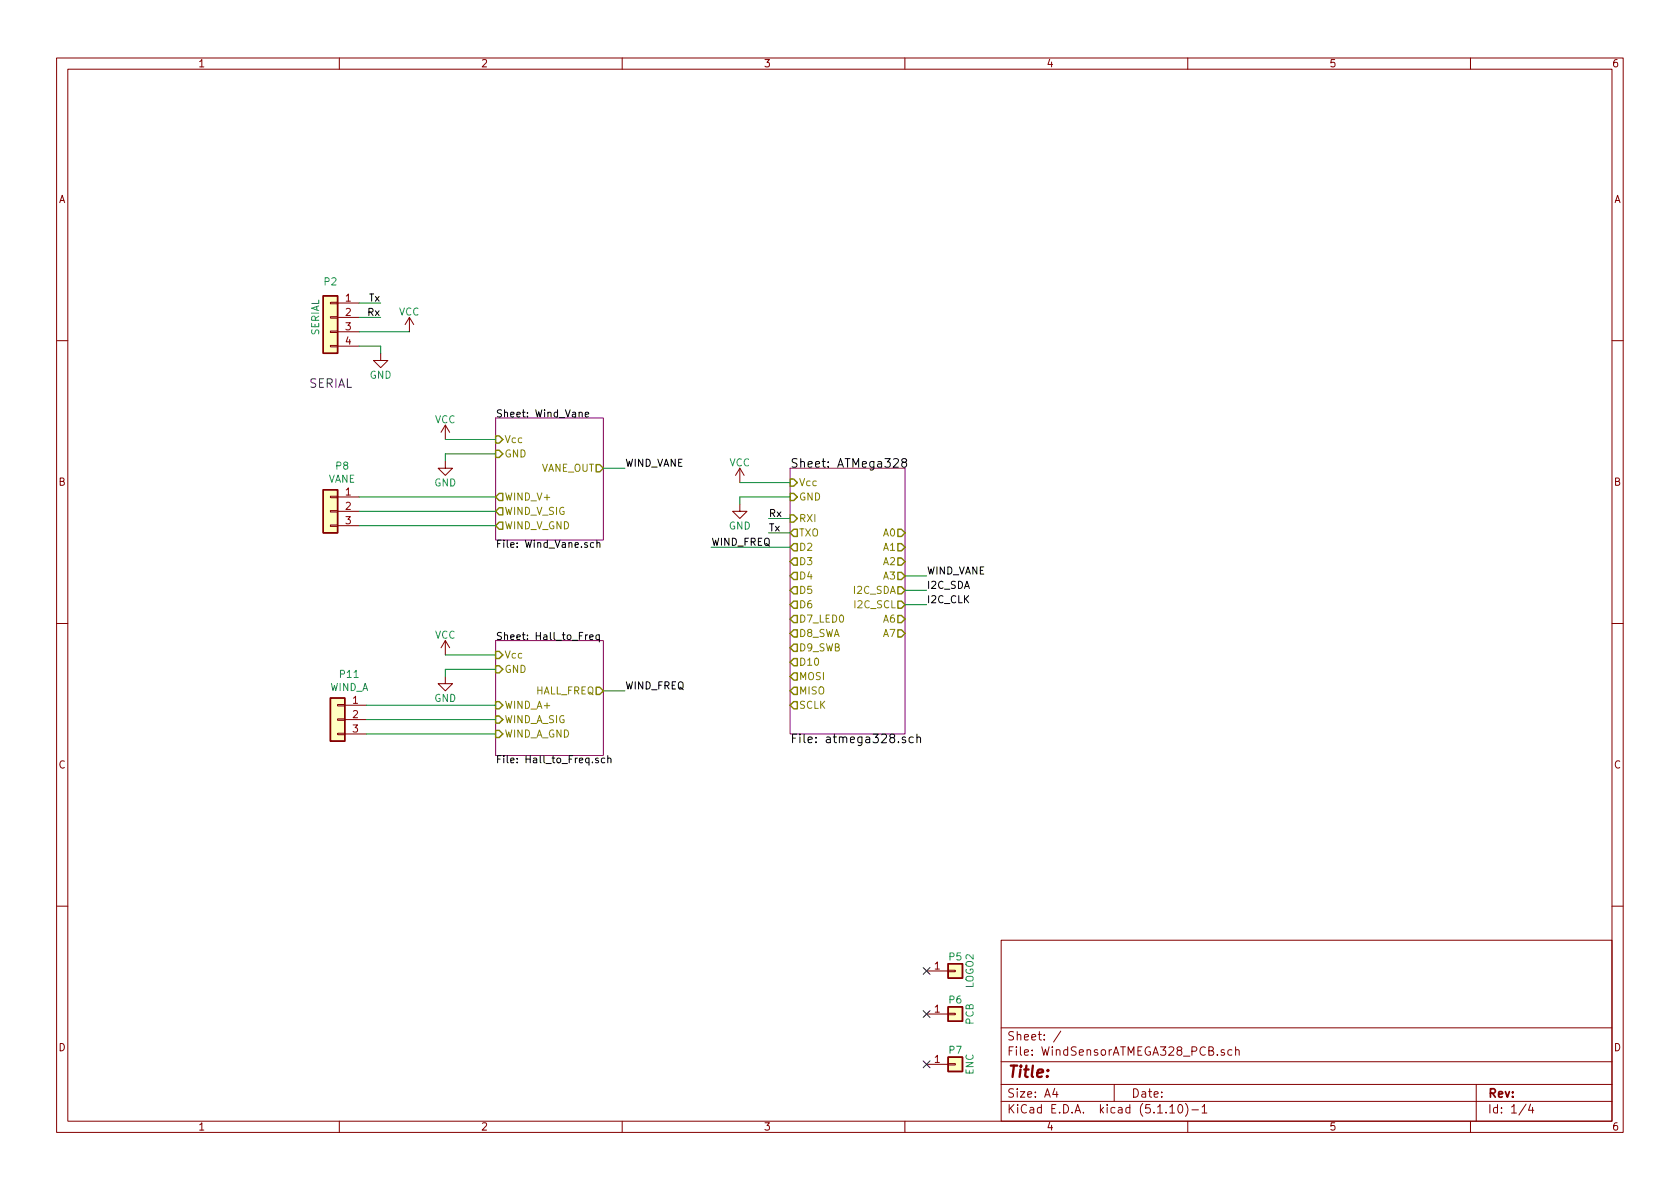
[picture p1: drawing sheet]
<svg xmlns="http://www.w3.org/2000/svg" width="297mm" height="210mm" viewBox="0 0 297 210" stroke-linecap="round" stroke-linejoin="round" font-family="sans-serif">
<g fill="none" stroke="#840000" stroke-width=".18">
<path d="M10 10.3h277v189.9h-277zM12 12.2h273v186.1h-273zM60 10.3v1.9M110 10.3v1.9M160 10.3v1.9M210 10.3v1.9M260 10.3v1.9M58.4 58.5h1.3v.3h-1.3zM58.4 53.5h1.3v.2h-1.3zM58.4 56h1.3v.3h-1.3zM59.7 53.6h3.8M59.7 56.1h3.8"/>
<path d="M59.7 58.7h3.8M72.4 56.1l.8 1.3M72.4 56.1v2.6M72.4 56.1l-.8 1.3M10 60.2h2M58.4 61.1h1.3v.2h-1.3zM59.7 61.2h3.8M67.3 62.5v1.2h-1.3l1.3 1.3 1.3-1.3h-1.3M78.7 75.2v2.5M78.7 75.2l-.7 1.2M78.7 75.2l.8 1.2M285 60.2h2"/>
<path d="M58.4 92.8h1.3v.3h-1.3zM58.4 87.8h1.3v.2h-1.3zM58.4 90.3h1.3v.2h-1.3zM59.7 87.9h3.8M59.7 90.4h3.8M59.7 93h3.8M78.7 81.5v1.3h1.3l-1.3 1.3-1.2-1.3h1.2M130.8 89.1v1.3h1.3l-1.3 1.3-1.3-1.3h1.3M130.8 82.8l-.8 1.3M130.8 82.8v2.5M130.8 82.8l.8 1.3M10 110.3h2"/>
<path d="M78.7 119.6v1.3h1.3l-1.3 1.3-1.2-1.3h1.2M78.7 113.3l-.7 1.2M78.7 113.3v2.5M78.7 113.3l.8 1.2M285 110.3h2M59.7 129.7h1.3v.2h-1.3zM59.7 124.6h1.3v.2h-1.3zM59.7 127.1h1.3v.3h-1.3zM61 124.7h3.8M61 127.2h3.8M61 129.8h3.8M10 160.2h2"/>
<path d="M163.8 171.7h3.8M163.8 179.3h3.8M167.6 171.6h1.3v.2h-1.3zM167.6 179.2h1.3v.2h-1.3zM177 166.3h108v32h-108zM285 160.2h2M60 198.3v1.9M110 198.3v1.9M160 198.3v1.9M163.8 188.2h3.8M167.6 188.1h1.3v.2h-1.3zM177 194.8h108"/>
<path d="M177 191.8h108M177 187.8h108M177 181.8h108M186.5 192.5l-.4 1h1M186.8 193v1M187.6 182.3l-1.3 2M197 191.8v3M206.8 195.8l.5-.5v1.5M206.8 196.8h.9M208.5 195.4l.1-.1a.8 .8 0 0 1 .5 .8 .8 .8 0 0 1-.5 .7 1 1 0 0 1-.1-1.4zM209.6 195.1a1.71 1.71 0 0 1 0 2.3M210 198.3v1.9"/>
<path d="M210.7 196.3h1.2M212.5 195.8l.5-.5v1.5M212.5 196.8h.9M216.5 185.7l-.4-.1-.2 .2 .1 .2 .5 .2v.3h-.6M217.8 185.7l-.4-.1-.3 .3 .1 .6 .2 .1 .4-.1M218.5 185.7l.2-.1 .3 .1 .1 .9M218.5 185.1v1.5M260 198.3v1.9M261 191.8v6.5M269.8 195.2l-1.2 2M270.6 195.2l-.3 1.1h.9M271 195.8v1"/>
</g>
<path d="M87.6 73.9h19.1v21.6h-19.1zM139.7 82.8h20.3v47h-20.3zM87.6 113.3h19.1v20.3h-19.1z" fill="none" stroke="#840084" stroke-width=".18"/>
<g fill="none" stroke="#000" stroke-width=".18">
<path d="M102.4 73l.2-.1h.3v.8M103.5 73.3l.6-.1-.1-.3h-.3l-.2 .2v.6h.5M105 96h-.4l-.2 .2 .1 .5h.5M105.5 96.1l.2-.1h.3l.1 .8M105.5 95.5v1.3M158 81.2l.6-.1 .2 .1 .1 .3-1 1.1h1M159.7 81.7l-.3-.2 .1-.3 .2-.1 .5 .1 .1 .3-.2 .2-.5 .1a.48 .48 0 0 0 .1 .8l.4-.1a.48 .48 0 0 0-.1-.8M103.9 112.3l-.4 .2M104.3 112.7l.6-.1-.1-.3h-.4l-.1 .1v.6h.5M106 112.3h-.4l-.2 .2 .1 .5h.5M106 112.3v1.2M105.8 134.1h-.3l-.2 .1 .1 .2 .4 .1v.3h-.5"/>
<path d="M106.9 134.1h-.3l-.3 .2 .2 .5h.4M107.5 134.2l.1-.1h.3l.1 .8M107.5 133.6v1.3M160.1 130.4l-.4-.1-.2 .2 .1 .3 .5 .1v.4h-.6M161.5 130.4l-.5-.1-.2 .1v.8a.48 .48 0 0 0 .7 .1M162.1 130.4l.2-.1 .4 .1 .1 .9M162.1 129.8v1.5"/>
</g>
<g fill="none" stroke="#848400" stroke-width=".25">
<path d="M87.6 77.1h.7l.6 .6-.6 .7h-.7zM87.6 79.6h.7l.6 .7-.6 .6h-.7zM88.3 87.2h.6v1.3h-.6l-.7-.6zM88.3 89.8h.6v1.3h-.6l-.7-.7zM88.3 92.3h.6v1.3h-.6l-.7-.6zM105.4 82.2h.6l.7 .6-.7 .6h-.6zM139.7 84.7h.6l.7 .6-.7 .7h-.6zM139.7 87.2h.6l.7 .7-.7 .6h-.6zM139.7 91.1h.6l.7 .6-.7 .6h-.6zM140.3 93.6h.7v1.3h-.7l-.6-.7zM140.3 96.1h.7v1.3h-.7l-.6-.6zM140.3 98.7h.7v1.2h-.7l-.6-.6z"/>
<path d="M158.7 93.6h.7l.6 .6-.6 .7h-.7zM158.7 96.1h.7l.6 .7-.6 .6h-.7zM158.7 98.7h.7l.6 .6-.6 .6h-.7zM87.6 115.2h.7l.6 .6-.6 .7h-.7zM87.6 117.7h.7l.6 .7-.6 .6h-.7zM140.3 101.2h.7v1.3h-.7l-.6-.7zM140.3 103.8h.7v1.2h-.7l-.6-.6zM140.3 106.3h.7v1.3h-.7l-.6-.7zM140.3 108.8h.7v1.3h-.7l-.6-.6zM140.3 111.4h.7v1.2h-.7l-.6-.6zM140.3 113.9h.7v1.3h-.7l-.6-.7zM140.3 116.5h.7v1.2h-.7l-.6-.6z"/>
<path d="M140.3 119h.7v1.3h-.7l-.6-.7zM158.7 106.3h.7l.6 .6-.6 .7h-.7zM158.7 103.8h.7l.6 .6-.6 .6h-.7zM158.7 101.2h.7l.6 .6-.6 .7h-.7zM158.7 108.8h.7l.6 .7-.6 .6h-.7zM158.7 111.4h.7l.6 .6-.6 .6h-.7zM87.6 124.1h.7l.6 .6-.6 .6h-.7zM87.6 129.2h.7l.6 .6-.6 .6h-.7zM87.6 126.6h.7l.6 .6-.6 .7h-.7zM105.4 121.5h.6l.7 .7-.7 .6h-.6zM140.3 121.5h.7v1.3h-.7l-.6-.6zM140.3 124.1h.7v1.2h-.7l-.6-.6z"/>
</g>
<g fill="#ffffc2" stroke="#ffffc2" stroke-width=".18">
<path d="M58.4 123.4h2.6v7.7h-2.6z"/>
<path d="M57.1 86.6h2.6v7.6h-2.6z"/>
<path d="M57.1 52.3h2.6v10.2h-2.6z"/>
<path d="M167.6 170.4h2.6v2.6h-2.6z"/>
<path d="M167.6 186.9h2.6v2.6h-2.6z"/>
<path d="M167.6 178h2.6v2.6h-2.6z"/>
</g>
<path d="M57.1 52.3h2.6v10.2h-2.6zM57.1 86.6h2.6v7.6h-2.6zM58.4 123.4h2.6v7.7h-2.6zM167.6 170.4h2.6v2.6h-2.6zM167.6 178h2.6v2.6h-2.6zM167.6 186.9h2.6v2.6h-2.6z" fill="none" stroke="#840000" stroke-width=".25"/>
<g fill="none" stroke="#008400" stroke-width=".18">
<path d="M63.5 58.7h8.9M63.5 56.1h3.8M63.5 53.6h3.8M63.5 61.2h3.8v1.3M78.7 77.7h8.9M63.5 87.9h24.1M63.5 90.4h24.1M63.5 93h24.1M87.6 80.3h-8.9v1.2M106.7 82.8h3.8M125.7 96.8h14M130.8 85.3h8.9"/>
<path d="M135.9 94.2h3.8M135.9 91.7h3.8M139.7 87.9h-8.9v1.2M78.7 115.8h8.9M87.6 118.4h-8.9v1.2M160 106.9h3.8M160 104.4h3.8M160 101.8h3.8M64.8 124.7h22.8M64.8 127.2h22.8M64.8 129.8h22.8M106.7 122.2h3.8"/>
</g>
<path d="M163.2 178.7l1.2 1.2M163.2 171.1l1.2 1.2M164.4 178.7l-1.2 1.2M164.4 171.1l-1.2 1.2M163.2 187.6l1.2 1.2M164.4 187.6l-1.2 1.2" fill="none" stroke="#000084" stroke-width=".18"/>
<text font-size="2.8" fill="#840000" x="178" y="190.5">Title:</text>
<text font-size="2.1" fill="#0000c2" x="54.6" y="68.6">SERIAL</text>
<g font-size="2.1">
<text x="139.7" y="82.7">Sheet: ATMega328</text>
<text x="139.7" y="131.4">File: atmega328.sch</text>
</g>
<g font-size="2.1" fill="#840000">
<text x="178" y="184">Sheet: /</text>
<text x="178" y="186.7">File: WindSensorATMEGA328_PCB.sch</text>
<text x="178" y="196.9">KiCad E.D.A. kicad (5.1.10)-1</text>
<text x="178" y="194.1">Size: A4</text>
<text x="200" y="194.1">Date:</text>
<text x="263" y="194.1">Rev:</text>
<text x="263" y="196.9">Id: 1/4</text>
</g>
<g font-size="1.8" fill="#840000">
<text x="35" y="11.9">1</text>
<text x="85" y="11.9">2</text>
<text x="135" y="11.9">3</text>
<text x="185" y="11.9">4</text>
<text x="235" y="11.9">5</text>
<text x="285" y="11.9">6</text>
<text x="10.4" y="35.9">A</text>
<text x="285.4" y="35.9">A</text>
<text x="61.1" y="53.3">1</text>
<text x="61.1" y="55.9">2</text>
<text x="61.1" y="58.4">3</text>
<text x="61.1" y="61">4</text>
<text x="10.4" y="85.9">B</text>
<text x="61.1" y="87.6">1</text>
<text x="285.4" y="85.9">B</text>
<text x="61.1" y="90.2">2</text>
<text x="61.1" y="92.7">3</text>
<text x="62.4" y="124.5">1</text>
<text x="62.4" y="127">2</text>
<text x="62.4" y="129.5">3</text>
<text x="10.4" y="135.9">C</text>
<text x="285.4" y="135.9">C</text>
<text x="165.3" y="171.4">1</text>
<text x="165.3" y="179.1">1</text>
<text x="10.4" y="185.9">D</text>
<text x="285.4" y="185.9">D</text>
<text x="165.3" y="188">1</text>
<text x="35" y="199.9">1</text>
<text x="85" y="199.9">2</text>
<text x="135" y="199.9">3</text>
<text x="185" y="199.9">4</text>
<text x="235" y="199.9">5</text>
<text x="285" y="199.9">6</text>
</g>
<g font-size="1.8" fill="#008484">
<text x="57.4" y="50.5">P2</text>
<text x="56.4" y="59.4" transform="rotate(-90 56.4 59.4)">SERIAL</text>
<text x="70.5" y="55.8">VCC</text>
<text x="65.4" y="67">GND</text>
<text x="76.9" y="74.8">VCC</text>
<text x="59.4" y="83.1">P8</text>
<text x="129" y="82.5">VCC</text>
<text x="58" y="85.4">VANE</text>
<text x="76.8" y="86">GND</text>
<text x="128.9" y="93.6">GND</text>
<text x="76.9" y="112.9">VCC</text>
<text x="60.2" y="119.9">P11</text>
<text x="58.3" y="122.2">WIND_A</text>
<text x="76.8" y="124.1">GND</text>
<text x="167.8" y="169.8">P5</text>
<text x="167.8" y="177.5">P6</text>
<text x="172.1" y="174.8" transform="rotate(-90 172.1 174.8)">LOGO2</text>
<text x="172.1" y="181.2" transform="rotate(-90 172.1 181.2)">PCB</text>
<text x="167.8" y="186.4">P7</text>
<text x="172.1" y="190.1" transform="rotate(-90 172.1 190.1)">ENC</text>
</g>
<g font-size="1.8">
<text x="65.3" y="53.3">Tx</text>
<text x="65" y="55.9">Rx</text>
<text x="87.6" y="73.8">Sheet: Wind_Vane</text>
<text x="110.5" y="82.5">WIND_VANE</text>
<text x="135.9" y="91.4">Rx</text>
<text x="135.9" y="94">Tx</text>
<text x="87.6" y="96.9">File: Wind_Vane.sch</text>
<text x="125.7" y="96.5">WIND_FREQ</text>
<text x="163.8" y="101.6">WIND_VANE</text>
<text x="163.8" y="106.7">I2C_CLK</text>
<text x="163.8" y="104.1">I2C_SDA</text>
<text x="87.6" y="113.2">Sheet: Hall_to_Freq</text>
<text x="110.5" y="121.9">WIND_FREQ</text>
<text x="87.6" y="135">File: Hall_to_Freq.sch</text>
</g>
<g font-size="1.8" fill="#848400">
<text x="89.2" y="78.4">Vcc</text>
<text x="89.2" y="80.9">GND</text>
<text x="95.5" y="83.4">VANE_OUT</text>
<text x="89.2" y="88.5">WIND_V+</text>
<text x="141.2" y="86">Vcc</text>
<text x="141.2" y="88.5">GND</text>
<text x="89.2" y="91.1">WIND_V_SIG</text>
<text x="89.2" y="93.6">WIND_V_GND</text>
<text x="141.2" y="92.3">RXI</text>
<text x="141.2" y="94.9">TXO</text>
<text x="156.2" y="94.9">A0</text>
<text x="141.2" y="97.4">D2</text>
<text x="141.2" y="99.9">D3</text>
<text x="156.2" y="97.4">A1</text>
<text x="156.2" y="99.9">A2</text>
<text x="141.2" y="102.5">D4</text>
<text x="141.2" y="105">D5</text>
<text x="141.2" y="107.6">D6</text>
<text x="151" y="105">I2C_SDA</text>
<text x="151.2" y="107.6">I2C_SCL</text>
<text x="156.2" y="102.5">A3</text>
<text x="141.2" y="110.1">D7_LED0</text>
<text x="141.2" y="112.6">D8_SWA</text>
<text x="156.2" y="110.1">A6</text>
<text x="156.2" y="112.6">A7</text>
<text x="89.2" y="116.5">Vcc</text>
<text x="89.2" y="119">GND</text>
<text x="141.2" y="115.2">D9_SWB</text>
<text x="141.2" y="117.7">D10</text>
<text x="89.2" y="125.3">WIND_A+</text>
<text x="94.5" y="122.8">HALL_FREQ</text>
<text x="141.2" y="120.3">MOSI</text>
<text x="141.2" y="122.8">MISO</text>
<text x="141.2" y="125.3">SCLK</text>
<text x="89.2" y="130.4">WIND_A_GND</text>
<text x="89.2" y="127.9">WIND_A_SIG</text>
</g>
</svg>
